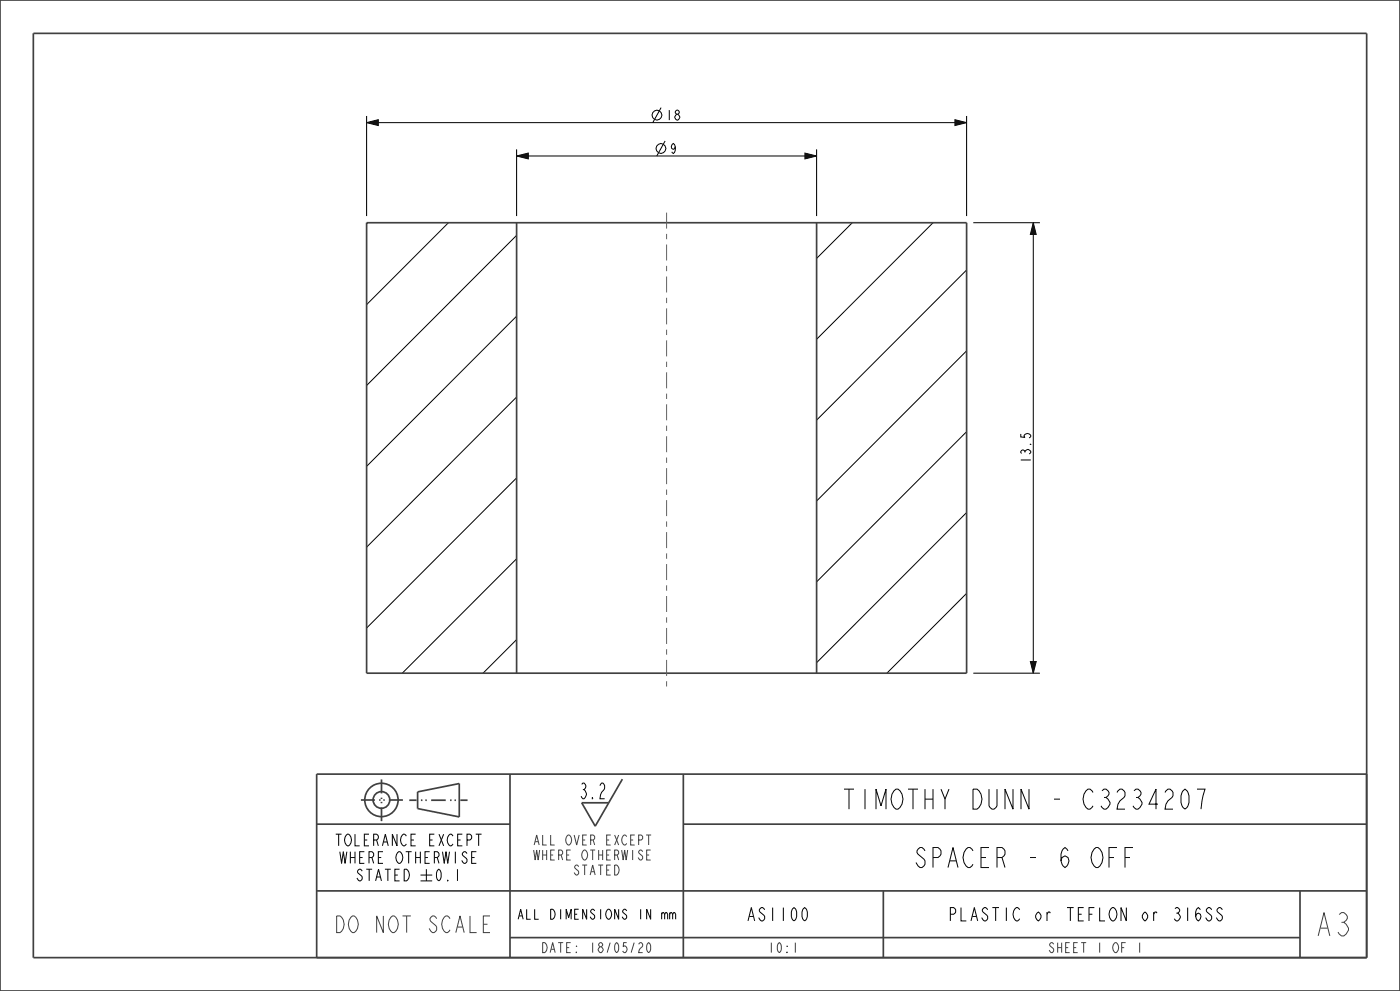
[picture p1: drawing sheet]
<svg xmlns="http://www.w3.org/2000/svg" width="420mm" height="297mm" viewBox="0 0 420 297" stroke-linecap="round" stroke-linejoin="round" font-family="sans-serif">
<g fill="none" stroke="#000" stroke-width=".3">
<path d="M110 36.8l3.5-.9v1.7zM110 34.8v30M110 36.8h180M198.3 32.3l-2.5 4.5M286.5 35.9l3.5 .9-3.5 .8zM290 34.8v30M155 46.8l3.5-.9v1.7zM155 44.8v20M155 46.8h90M199.5 42.3l-2.5 4.5M241.5 45.9l3.5 .9-3.5 .8zM245 44.8v20"/>
<path d="M110.3 66.8l-.3 .3M134.5 66.8l-24.5 24.5M155 70.5l-45 45M255.7 66.8l-10.7 10.7M279.9 66.8l-34.9 34.9M292 66.8h20M310 66.8l.9 3.5h-1.8zM310 66.8v135M155 94.8l-45 45M290 80.9l-45 45M155 119l-45 45M290 105.1l-45 45"/>
<path d="M290 129.4l-45 45M155 143.2l-45 45M290 153.6l-45 45M155 167.5l-34.3 34.3M290 177.8l-23.9 24M155 191.7l-10.1 10.1M309.1 198.3h1.8l-.9 3.5zM292 201.8h20M126.2 262.3h3.5M126.2 264h3.5M127.9 260.5v3.5"/>
<circle cx="197.1" cy="34.5" r="1.47"/>
<circle cx="198.3" cy="44.5" r="1.47"/>
</g>
<g fill="none" stroke="#404040" stroke-width=".51">
<path d="M0 0h420v297h-420zM10 10h400v277h-400zM110 66.8h180v135h-180zM155 66.8v135M245 66.8v135M122.8 239.8h2.2M125.3 237.3l12.5-2.5v10l-12.5-2.5zM126.3 239.8h.4M127.6 239.8h.4M129.3 239.8h4.4M135 239.8h.5M136.3 239.8h.5"/>
<path d="M138.1 239.8h2.2M153 232v55M186.7 233.5l-8.1 14.1-4.1-7M205 232v55M410 232h-315v55M95 247h58M205 247h205M95 267h315M265 267v20M390 267v20M153 281h237"/>
<circle cx="114.4" cy="239.7" r="5"/>
<circle cx="114.4" cy="239.7" r="2.5"/>
</g>
<path d="M110 36.8l3.5-.9v1.7zM286.5 35.9l3.5 .9-3.5 .8zM155 46.8l3.5-.9v1.7zM241.5 45.9l3.5 .9-3.5 .8zM310 66.8l.9 3.5h-1.8zM309.1 198.3h1.8l-.9 3.5z" fill="#000"/>
<path d="M108.3 239.8h12.7M114.4 233.6v12.5" fill="none" stroke="#404040" stroke-width=".51" stroke-dasharray="4.2 1.3 .4 .8 .4 1.3" stroke-linecap="butt"/>
<!-- layer: 02___PRT_ALL_AXES -->
<path d="M200 205.8v-143" fill="none" stroke="#5d5d5d" stroke-width=".3" stroke-dasharray="1.6 1.6 4.8 1.6" stroke-linecap="butt"/>
<text font-size="9.1" fill="#404040" x="394.5" y="280.5">A3</text>
<g font-size="7.8">
<text x="253.7" y="242.5">TIMOTHY DUNN - C3234207</text>
<text x="274.7" y="260">SPACER - 6 OFF</text>
</g>
<text font-size="6.5" fill="#404040" x="100.6" y="279.5">DO NOT SCALE</text>
<text font-size="6.1" fill="#404040" x="173.6" y="239.4">3.2</text>
<g font-size="5.2">
<text x="224.1" y="276">AS1100</text>
<text x="285.4" y="276">PLASTIC or TEFLON or 316SS</text>
</g>
<g font-size="4.6">
<text x="100.8" y="253.5">TOLERANCE EXCEPT</text>
<text x="102.2" y="258.8">WHERE OTHERWISE</text>
<text x="106.8" y="264">STATED</text>
<text x="130.4" y="264">0.1</text>
</g>
<g font-size="3.9">
<text x="199.6" y="36">18</text>
<text x="200.8" y="46">9</text>
<text x="309.2" y="139.1" transform="rotate(-90 309.2 139.1)">13.5</text>
<text x="155.6" y="275.5">ALL DIMENSIONS IN mm</text>
</g>
<g font-size="3.9" fill="#404040">
<text x="160.3" y="253.3">ALL OVER EXCEPT</text>
<text x="160.3" y="257.8">WHERE OTHERWISE</text>
<text x="172" y="262.3">STATED</text>
<text x="162.6" y="285.5">DATE: 18/05/20</text>
<text x="230.3" y="285.5">10:1</text>
<text x="314.6" y="285.5">SHEET 1 OF 1</text>
</g>
</svg>
